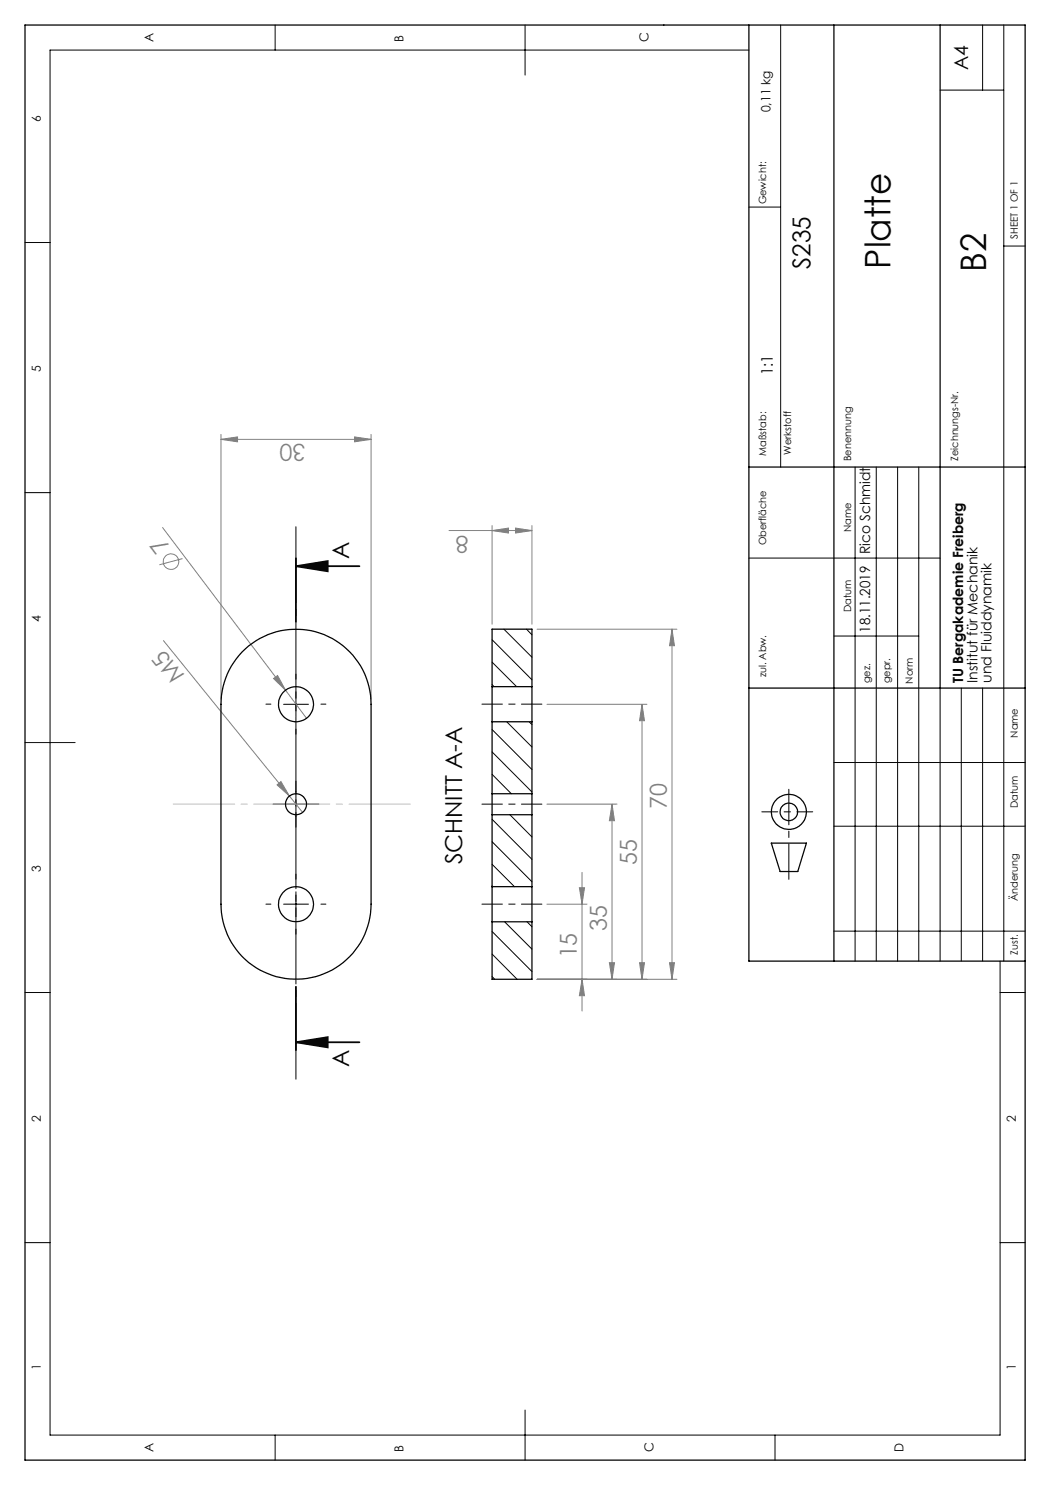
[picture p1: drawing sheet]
<svg xmlns="http://www.w3.org/2000/svg" width="210mm" height="297mm" viewBox="0 0 210 297" stroke-linecap="round" stroke-linejoin="round" font-family="sans-serif">
<g fill="none" stroke="#808080" stroke-width=".2">
<path d="M44.2 87.9l3.3-.5v1zM44.2 86.9v52.9M44.2 87.9h30M70.9 87.4l3.3 .5-3.3 .5zM74.2 86.9v52.9M32.5 105.5l24.6 32.5M36.5 111.7l-4.6 1.3M89.8 106.1h16.6M98.4 106.1l3.3-.5v1zM98.4 105.1v19.7M103.1 105.6l3.3 .5-3.3 .5zM106.4 105.1v19.7"/>
<path d="M32.7 128.1l25.2 31.1M54.7 135.7l.8-.6 1.6 2.9zM57.1 138l4.2 5.6M107.4 125.8h28M134.4 125.8v70.1M134.4 125.8l.5 3.3h-1zM55.4 157l.8-.7 1.7 2.9zM57.9 159.2l2.6 3.3M109.4 140.9h20M128.4 140.9l.5 3.2h-1zM128.4 140.9v55M109.4 160.8h14"/>
<path d="M115.9 177.5h1l-.5 3.3zM116.4 174.5v27.7M122.4 160.8l.5 3.3h-1zM122.4 160.8v35.1M107.4 195.9h28M109.4 180.8h8M116.4 195.9l.5 3.2h-1zM121.9 192.5h1l-.5 3.4zM127.9 192.5h1l-.5 3.4zM133.9 192.5h1l-.5 3.4z"/>
<circle cx="34.2" cy="112.3" r="1.56"/>
</g>
<path d="M59.2 113.2l6.3-1v2.1zM59.2 113.2h12.7M59.2 111.7v12.7M59.2 197.3v12.7M59.2 208.5l6.3-1.1v2.1zM59.2 208.5h12.7" fill="none" stroke="#000" stroke-width=".35"/>
<g fill="none" stroke="#000" stroke-width=".25">
<path d="M5 5h200v287h-200zM149.8 5v187.2h55.2M166.8 5v187.2M188 5v132.6M149.8 93.4h55.2M149.8 137.6h55.2M154.3 168.6h7l-1.7 5.7h-3.6z"/>
<circle cx="157.8" cy="162.4" r="1.75"/>
<circle cx="157.8" cy="162.4" r="3.5"/>
</g>
<path d="M59.2 216.5v-111.8" fill="none" stroke="#000" stroke-width=".2" stroke-dasharray="15.2 1.3 1.3 1.3" stroke-dashoffset="-.6"/>
<path d="M59.2 135.8v-1M54.2 140.8h-1M59.2 145.8v1M59.2 158.3v-2.1M64.2 140.8h1M56.7 160.8h-2.1M59.2 175.8v-1M59.2 163.3v2.1M61.7 160.8h2.1M54.2 180.8h-1M59.2 185.8v1M64.2 180.8h1" fill="none" stroke="#000" stroke-width=".2" stroke-dasharray="15.2 1.3 1.3 1.3"/>
<path d="M96.4 140.8h12M96.4 160.8h12M96.4 180.8h12" fill="none" stroke="#000" stroke-width=".2" stroke-dasharray="15.2 1.3 1.3 1.3" stroke-dashoffset="11.1"/>
<g fill="none" stroke="#000" stroke-width=".2">
<path d="M55 5v5M105 5v10M149.8 10h-139.8v277h190v-94.8M156.1 5v88.4M188 18h12.8M196.5 5v13M200.8 5v187.2M5 48.5h5M149.8 41.4h6.3M200.8 49.2h4.2M5 98.5h5M171 93.4v98.8"/>
<path d="M175.3 93.4v98.8M179.5 93.4v98.8M183.8 93.4v98.8M149.8 111.6h38.2M59.2 138.4v4.9M166.8 127.2h17M188 137.6v54.6M192.3 137.6v54.6M196.5 137.6v54.6M5 148.5h10M56.7 140.9h5M59.2 158.4v4.9"/>
<path d="M166.8 152.5h38.2M56.7 160.8h5M59.2 178.4v4.9M166.8 165.2h38.2M5 198.5h5M56.7 180.8h5M166.8 186.2h38.2M200 198.5h5M5 248.5h5M200 248.5h5M55 287v5M105 282v10"/>
<path d="M155 287v5"/>
</g>
<path d="M157.8 175.9v-18" fill="none" stroke="#000" stroke-width=".2" stroke-dasharray="15.2 1.3 1.3 1.3" stroke-dashoffset="8.1"/>
<path d="M152.4 162.4h10.2" fill="none" stroke="#000" stroke-width=".2" stroke-dasharray="15.2 1.3 1.3 1.3" stroke-dashoffset="12.1"/>
<path d="M34.6 160.8h47.5" fill="none" stroke="#c0c0c0" stroke-width=".2" stroke-dasharray="15.2 1.3 1.3 1.3" stroke-dashoffset="2.9"/>
<path d="M59.2 113.2l6.3-1v2.1zM59.2 208.5l6.3-1.1v2.1z" fill="#000"/>
<g fill="#808080">
<path d="M54.7 135.7l.8-.6 1.6 2.9z"/>
<path d="M55.4 157l.8-.7 1.7 2.9z"/>
<path d="M116.4 195.9l.5 3.2h-1zM115.9 177.5h1l-.5 3.3zM127.9 192.5h1l-.5 3.4zM128.4 140.9l.5 3.2h-1zM133.9 192.5h1l-.5 3.4zM134.4 125.8l.5 3.3h-1z"/>
<path d="M70.9 87.4l3.3 .5-3.3 .5zM44.2 87.9l3.3-.5v1zM103.1 105.6l3.3 .5-3.3 .5zM98.4 106.1l3.3-.5v1z"/>
<path d="M121.9 192.5h1l-.5 3.4zM122.4 160.8l.5 3.3h-1z"/>
</g>
<g fill="none" stroke="#000" stroke-width=".25">
<path d="M48.4 130.4a15 15 0 0 1 16.5-3.5 15 15 0 0 1 9.3 14v39.9a15 15 0 0 1-15 15 15 15 0 0 1-15-15v-39.9a15.2 15.2 0 0 1 4.2-10.5zM98.4 137.3v7.1M98.4 137.3v-11.5h8v11.5M98.4 137.3h8M106.4 137.3v7.1M98.4 158.7v4.2M98.4 144.4v14.3M98.4 144.4h8M98.4 158.7h8M106.4 158.7v4.2M106.4 144.4v14.3M98.4 177.3v7.1"/>
<path d="M98.4 162.9h8M98.4 177.3h8M98.4 162.9v14.4M106.4 177.3v7.1M106.4 162.9v14.4M98.4 184.4v11.5h8v-11.5M98.4 184.4h8"/>
<circle cx="59.2" cy="140.8" r="3.5"/>
<circle cx="59.2" cy="160.8" r="2.1"/>
<circle cx="59.2" cy="180.8" r="3.5"/>
</g>
<g fill="none" stroke="#000" stroke-width=".2">
<path d="M98.4 136.9l.4 .4M98.4 132.4l4.9 4.9M98.4 127.9l8 8.1M100.8 125.8l5.6 5.6M105.3 125.8l1.1 1.2M98.4 154.9l3.9 3.8M98.4 150.4l8 8M98.4 145.9l8 8M101.3 144.4l5.1 5M105.8 144.4l.6 .5M98.4 177.3h.1M98.4 172.9l4.5 4.4"/>
<path d="M98.4 168.3l8 8.1M98.4 163.9l8 8M102 162.9l4.4 4.5M98.4 195.3l.5 .6M98.4 190.8l5 5.1M98.4 186.3l8 8M100.9 184.4l5.5 5.4M105.4 184.4l1 .9"/>
</g>
<g font-size="7.1">
<text x="178.1" y="53.7" transform="rotate(-90 178.1 53.7)">Platte</text>
<text x="197.2" y="54.4" transform="rotate(-90 197.2 54.4)">B2</text>
</g>
<text font-size="4.9" x="162.1" y="53.7" transform="rotate(-90 162.1 53.7)">S235</text>
<g font-size="4.7" fill="#808080">
<text x="61.1" y="88.9" transform="rotate(180 61.1 88.9)">30</text>
<text x="93.7" y="107.1" transform="rotate(180 93.7 107.1)">8</text>
<text x="34" y="109.2" transform="rotate(-127 34 109.2)">7</text>
<text x="37" y="135.1" transform="rotate(-129 37 135.1)">M5</text>
<text x="133.4" y="161.7" transform="rotate(-90 133.4 161.7)">70</text>
<text x="127.4" y="173" transform="rotate(-90 127.4 173)">55</text>
<text x="115.4" y="191.7" transform="rotate(-90 115.4 191.7)">15</text>
<text x="121.4" y="186.2" transform="rotate(-90 121.4 186.2)">35</text>
</g>
<g font-size="4.7">
<text x="69.8" y="111.8" transform="rotate(-90 69.8 111.8)">A</text>
<text x="92.4" y="172.9" transform="rotate(-90 92.4 172.9)">SCHNITT A-A</text>
<text x="69.8" y="213.4" transform="rotate(-90 69.8 213.4)">A</text>
</g>
<text font-size="3.9" x="193.6" y="14.1" transform="rotate(-90 193.6 14.1)">A4</text>
<text font-size="3.2" x="154.6" y="75.1" transform="rotate(-90 154.6 75.1)">1:1</text>
<g font-size="2.8">
<text x="174" y="110.8" transform="rotate(-90 174 110.8)">Rico Schmidt</text>
<text x="174" y="126.5" transform="rotate(-90 174 126.5)">18.11.2019</text>
<text x="192.7" y="136.6" transform="rotate(-90 192.7 136.6)">TU Bergakademie Freiberg</text>
<text x="195.5" y="136.6" transform="rotate(-90 195.5 136.6)">Institut für Mechanik</text>
<text x="198.3" y="136.6" transform="rotate(-90 198.3 136.6)">und Fluiddynamik</text>
</g>
<g font-size="2.5">
<text x="30.7" y="8.3" transform="rotate(-90 30.7 8.3)">A</text>
<text x="80.7" y="8.3" transform="rotate(-90 80.7 8.3)">B</text>
<text x="129.7" y="8.3" transform="rotate(-90 129.7 8.3)">C</text>
<text x="154.1" y="22.5" transform="rotate(-90 154.1 22.5)">0,11 kg</text>
<text x="8.2" y="24.3" transform="rotate(-90 8.2 24.3)">6</text>
<text x="8.2" y="74.3" transform="rotate(-90 8.2 74.3)">5</text>
<text x="8.2" y="124.3" transform="rotate(-90 8.2 124.3)">4</text>
<text x="8.2" y="174.3" transform="rotate(-90 8.2 174.3)">3</text>
<text x="8.2" y="224.3" transform="rotate(-90 8.2 224.3)">2</text>
<text x="203.2" y="224.3" transform="rotate(-90 203.2 224.3)">2</text>
<text x="8.2" y="273.9" transform="rotate(-90 8.2 273.9)">1</text>
<text x="203.2" y="273.9" transform="rotate(-90 203.2 273.9)">1</text>
<text x="30.7" y="290.3" transform="rotate(-90 30.7 290.3)">A</text>
<text x="80.7" y="290.3" transform="rotate(-90 80.7 290.3)">B</text>
<text x="130.7" y="290.3" transform="rotate(-90 130.7 290.3)">C</text>
<text x="180.7" y="290.3" transform="rotate(-90 180.7 290.3)">D</text>
</g>
<g font-size="2">
<text x="153.2" y="40.9" transform="rotate(-90 153.2 40.9)">Gewicht:</text>
<text x="203.6" y="47.7" transform="rotate(-90 203.6 47.7)">SHEET 1 OF 1</text>
<text x="153.2" y="91.1" transform="rotate(-90 153.2 91.1)">Maßstab:</text>
<text x="158.2" y="90.9" transform="rotate(-90 158.2 90.9)">Werkstoff</text>
<text x="170.2" y="92.2" transform="rotate(-90 170.2 92.2)">Benennung</text>
<text x="191.6" y="92.1" transform="rotate(-90 191.6 92.1)">Zeichnungs-Nr.</text>
<text x="170.2" y="106.4" transform="rotate(-90 170.2 106.4)">Name</text>
<text x="153.2" y="109" transform="rotate(-90 153.2 109)">Oberfläche</text>
<text x="170.2" y="122.5" transform="rotate(-90 170.2 122.5)">Datum</text>
<text x="153.2" y="135.4" transform="rotate(-90 153.2 135.4)">zul. Abw.</text>
<text x="174" y="136.7" transform="rotate(-90 174 136.7)">gez.</text>
<text x="178.1" y="136.7" transform="rotate(-90 178.1 136.7)">gepr.</text>
<text x="182.6" y="136.7" transform="rotate(-90 182.6 136.7)">Norm</text>
<text x="203.5" y="147.5" transform="rotate(-90 203.5 147.5)">Name</text>
<text x="203.5" y="161.6" transform="rotate(-90 203.5 161.6)">Datum</text>
<text x="203.5" y="180.2" transform="rotate(-90 203.5 180.2)">Änderung</text>
<text x="203.5" y="190.9" transform="rotate(-90 203.5 190.9)">Zust.</text>
</g>
</svg>
